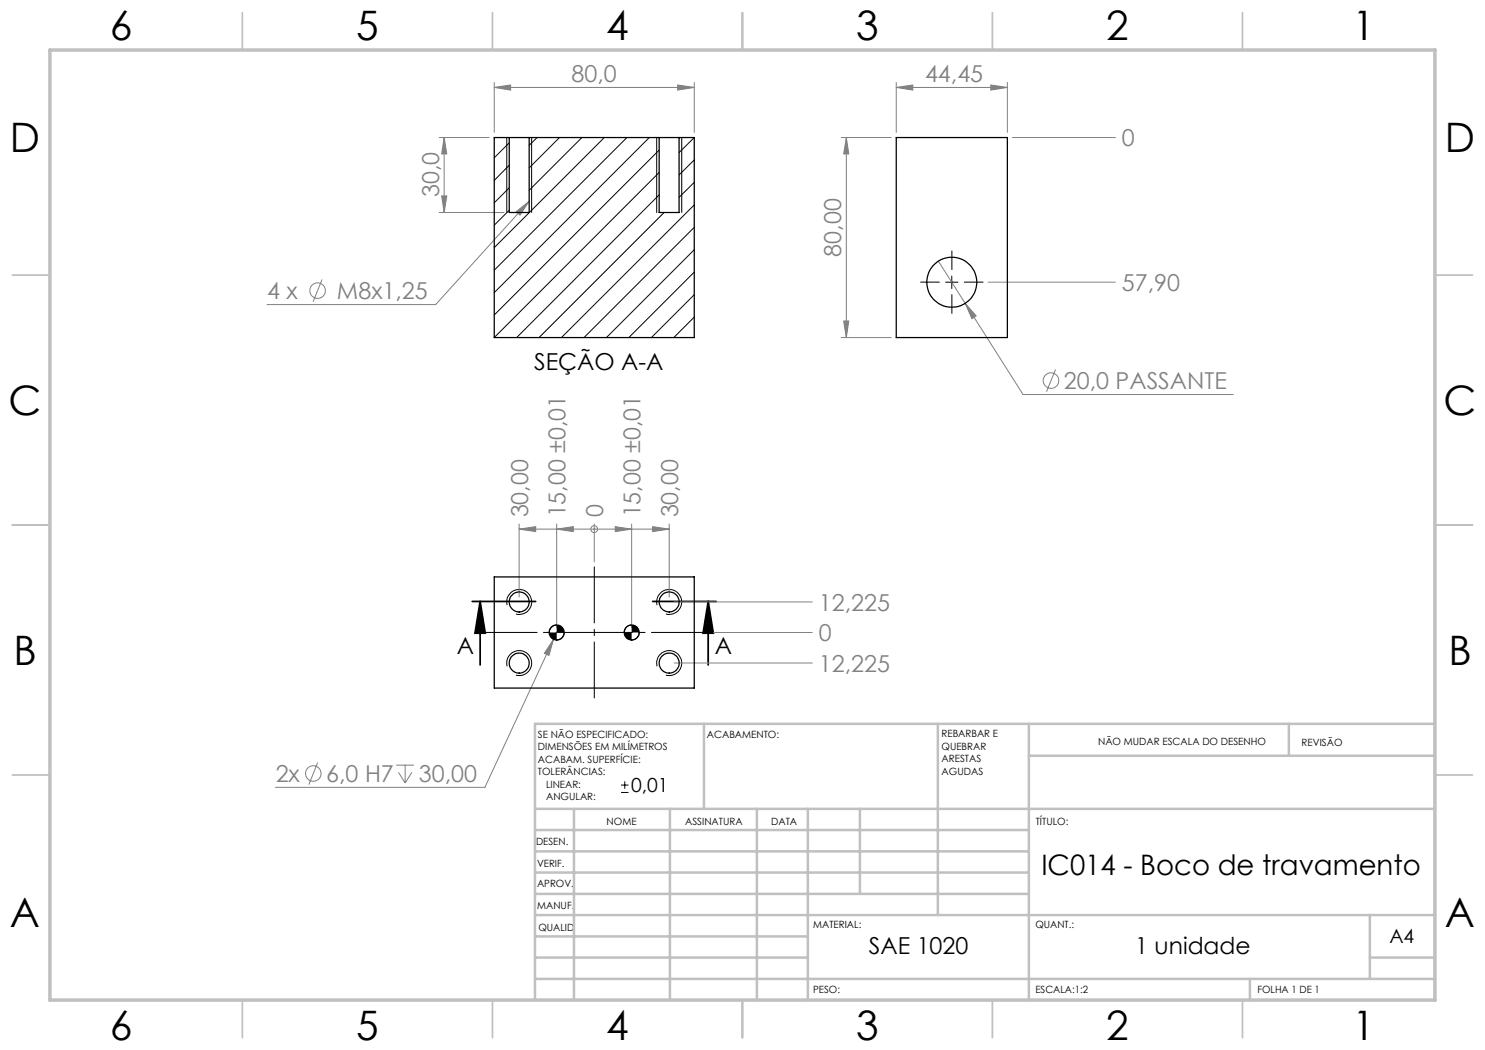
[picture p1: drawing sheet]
<svg xmlns="http://www.w3.org/2000/svg" width="297mm" height="210mm" viewBox="0 0 297 210" stroke-linecap="round" stroke-linejoin="round" font-family="sans-serif">
<g fill="none" stroke="#808080" stroke-width=".2">
<path d="M98.8 17.5l3.3-.5v1zM98.8 17.5h40.1M98.8 16.5v10M135.5 17l3.4 .5-3.4 .5zM138.9 16.5v10M179.2 17.5l3.4-.5v1zM179.2 16.5v10M179.2 17.5h22.3M198.2 17l3.3 .5-3.3 .5zM201.5 16.5v10M87.8 27.5h10M88.3 39.2h1.1l-.6 3.3z"/>
<path d="M88.8 27.5v15M88.8 27.5l.6 3.3h-1.1zM168.2 27.5h10.1M169.3 27.5l.5 3.3h-1.1zM169.3 27.5v40M202.5 27.5h20.6M64.4 55.9l-1.8 4.5M87.8 42.5h13M103.2 42.4l2.6-2.2-1.8 2.8zM105.8 40.2l-18.7 20.7h-33.7M187.7 52.2l5.3 8.5M197.6 56.4h25.5"/>
<path d="M168.2 67.5h10.1M168.7 64.2h1.1l-.5 3.3zM193 60.7l2.2 2.5-.8 .5zM193 60.7l11.6 18.2h42.1M211.1 73.9l-1.8 4.4M103.8 105.8l3.3-.5v1zM103.8 105.8h30M103.8 104.8v14.6M111.3 105.8l3.4-.5v1zM111.3 104.8v20.7M118.9 105.8h.1M118.9 104.8v7.6"/>
<path d="M123 105.3l3.3 .5-3.3 .5zM126.3 104.8v20.7M130.5 105.3l3.3 .5-3.3 .5zM133.8 104.8v14.6M110.7 127.9l-.9 3.2-.9-.4zM110.7 127.9l-13.7 29.6h-41.9M112 125.2l-1.3 2.7M134.8 120.4h27.7M134.8 132.6h27.7M141.9 126.5h20.6M63.5 152.5l-1.7 4.4M79.2 153h3.6"/>
<path d="M79.7 154.5l1.3 2.1M81 153v3.6M82.4 154.5l-1.4 2.1"/>
<circle cx="63.5" cy="58.1" r="1.55"/>
<circle cx="210.2" cy="76.1" r="1.55"/>
<circle cx="118.8" cy="105.8" r=".69"/>
<circle cx="62.7" cy="154.7" r="1.55"/>
</g>
<g fill="none" stroke="#000" stroke-width=".2">
<path d="M101.4 27.5v15M106.3 27.5v15M131.3 27.5v15M136.3 27.5v15M189.1 56.4h2.5M190.4 55.2v2.5M101.4 121a2.49 2.49 0 0 1 2.2-3.1 2.49 2.49 0 0 1 2.7 2.7 2.49 2.49 0 0 1-3.1 2.2M101.4 133.3a2.5 2.5 0 0 1 2.2-3.2 2.5 2.5 0 0 1 2.7 2.7 2.5 2.5 0 0 1-3.1 2.2M111.3 125a1.49 1.49 0 0 0-1.5 1.5M112.9 126.5a1.56 1.56 0 0 1-1.6 1.5M126.3 125a1.44 1.44 0 0 0-1.5 1.5M127.8 126.5a1.56 1.56 0 0 1-1.5 1.5"/>
<path d="M131.4 121a2.5 2.5 0 0 1 2.2-3.1 2.5 2.5 0 0 1 2.7 2.7 2.5 2.5 0 0 1-3.1 2.2M131.4 133.3a2.51 2.51 0 0 1 2.2-3.2 2.51 2.51 0 0 1 2.7 2.7 2.51 2.51 0 0 1-3.1 2.2M124.2 158.5h1.5M124.2 157h1.5M125 156.3v1.5"/>
</g>
<path d="M94.4 120.3h12.7M96 120.3l1 6.3h-2zM96 120.3v12.7M130.5 120.3h12.7M141.6 120.3l1.1 6.3h-2.1zM141.6 120.3v12.7" fill="none" stroke="#000" stroke-width=".35"/>
<path d="M118.9 139.6v-26.2" fill="none" stroke="#000" stroke-width=".2" stroke-dasharray="15.2 1.3 1.3 1.3" stroke-dashoffset="4"/>
<path d="M140.9 126.5h-44" fill="none" stroke="#000" stroke-width=".2" stroke-dasharray="15.2 1.3 1.3 1.3" stroke-dashoffset="4.7"/>
<path d="M187.9 56.4h-3.8M190.4 53.9v-3.7M190.4 58.9v3.8M192.9 56.4h3.7" fill="none" stroke="#000" stroke-width=".2" stroke-dasharray="15.2 1.3 1.3 1.3"/>
<g fill="none" stroke="#c0c0c0" stroke-width=".35">
<path d="M48.5 2.5v7.5M98.5 2.5v7.5M148.5 2.5v7.5M198.5 2.5v7.5M248.5 2.5v7.5M2.5 55h7.5M287 55h7.5M2.5 105h7.5M287 105h7.5M2.5 155h7.5M287 155h7.5M48.5 200v7.5"/>
<path d="M98.5 200v7.5M148.5 200v7.5M198.5 200v7.5M248.5 200v7.5"/>
</g>
<g fill="none" stroke="#c0c0c0" stroke-width=".5">
<path d="M140.8 144.8v17M187.6 144.8v38.2M205.8 144.8v55.2M205.8 151.2h81.2M257.8 144.8v6.4M287 144.8h-180v55.2M107 161.8h180M107 178.8h98.8M107 174.5h98.8M107 170.3h98.8M107 166h98.8M114.8 161.8v38.2"/>
<path d="M134 161.8v38.2M151.4 161.8v38.2M161.6 161.8v38.2M172 161.8v17M107 195.8h180M107 191.5h54.6M107 187.3h54.6M107 183h180M250 195.8v4.2M274 191.5h13M274 183v12.8"/>
</g>
<path d="M10 10h277v190h-277z" fill="none" stroke="#c0c0c0" stroke-width=".7"/>
<path d="M141.6 120.3l1.1 6.3h-2.1zM96 120.3l1 6.3h-2z" fill="#000"/>
<g fill="#808080">
<path d="M123 105.3l3.3 .5-3.3 .5zM130.5 105.3l3.3 .5-3.3 .5zM111.3 105.8l3.4-.5v1zM103.8 105.8l3.3-.5v1z"/>
<path d="M198.2 17l3.3 .5-3.3 .5zM179.2 17.5l3.4-.5v1z"/>
<path d="M110.7 127.9l-1.8 2.8 .9 .4zM98.8 17.5l3.3-.5v1zM135.5 17l3.4 .5-3.4 .5zM103.2 42.4l.8 .6 1.8-2.8zM193 60.7l1.4 3 .8-.5z"/>
<path d="M88.3 39.2h1.1l-.6 3.3zM88.8 27.5l.6 3.3h-1.1z"/>
<path d="M169.3 27.5l.5 3.3h-1.1zM168.7 64.2h1.1l-.5 3.3z"/>
</g>
<path d="M109.8 126.5a1.56 1.56 0 0 0 1.5 1.5v-1.5zM111.3 125v1.5h1.6a1.5 1.5 0 0 0-1.6-1.5zM124.8 126.5a1.49 1.49 0 0 0 1.5 1.5v-1.5zM126.3 125v1.5h1.5a1.5 1.5 0 0 0-1.5-1.5z" fill="#000"/>
<g fill="none" stroke="#000" stroke-width=".25">
<path d="M101.8 27.5h4M101.8 27.5h-3v40h40.1v-40h-3.1M101.8 27.5v15h4v-15M105.8 27.5h26M131.8 27.5h4M131.8 27.5v15h4v-15M179.2 27.5h22.3v40h-22.3zM98.8 115.4h40.1v22.2h-40.1z"/>
<circle cx="190.4" cy="56.4" r="5"/>
<circle cx="103.8" cy="132.6" r="2"/>
<circle cx="103.8" cy="120.4" r="2.01"/>
<circle cx="111.3" cy="126.5" r="1.5"/>
<circle cx="126.3" cy="126.5" r="1.5"/>
<circle cx="133.8" cy="132.6" r="1.99"/>
<circle cx="133.8" cy="120.4" r="2"/>
</g>
<g fill="none" stroke="#000" stroke-width=".2">
<path d="M101.8 28.6l-3 3M101.8 33l-3 3.1M101.8 37.6l-3 3M107.4 27.5l-1.6 1.6M111.9 27.5l-6.1 6.1M116.4 27.5l-10.6 10.6M120.9 27.5l-22.1 22M125.4 27.5l-26.6 26.5M129.9 27.5l-31.1 31M131.8 30l-33 33M131.8 34.5l-33 33M131.8 39l-28.5 28.5"/>
<path d="M138.9 27.5l-3.1 3M138.9 32l-3.1 3M138.9 36.5l-3.1 3M101.8 42l-3 3M132.8 42.5l-25 25M138.9 41l-26.6 26.5M138.9 45.5l-22.1 22M138.9 49.9l-17.6 17.6M138.9 54.4l-13.1 13.1M138.9 58.9l-8.6 8.6M138.9 63.4l-4.1 4.1"/>
</g>
<g font-size="8.1">
<text x="22" y="8">6</text>
<text x="71.2" y="8">5</text>
<text x="121.2" y="8">4</text>
<text x="171.3" y="8">3</text>
<text x="221.3" y="8">2</text>
<text x="270.5" y="8">1</text>
<text x="2" y="30.5">D</text>
<text x="289" y="30.5">D</text>
<text x="1.7" y="83">C</text>
<text x="288.7" y="83">C</text>
<text x="2.7" y="133">B</text>
<text x="289.7" y="133">B</text>
<text x="2" y="185.5">A</text>
<text x="289" y="185.5">A</text>
<text x="22" y="208">6</text>
<text x="71.2" y="208">5</text>
<text x="121.2" y="208">4</text>
<text x="171.3" y="208">3</text>
<text x="221.3" y="208">2</text>
<text x="270.5" y="208">1</text>
</g>
<text font-size="5.6" x="208.3" y="175">IC014 - Boco de travamento</text>
<g font-size="4.7" fill="#808080">
<text x="114.3" y="16.5">80,0</text>
<text x="185" y="16.5">44,45</text>
<text x="224.4" y="29.2">0</text>
<text x="87.8" y="39.4" transform="rotate(-90 87.8 39.4)">30,0</text>
<text x="168.3" y="51.3" transform="rotate(-90 168.3 51.3)">80,00</text>
<text x="53.4" y="59.8">4 x</text>
<text x="67.4" y="59.8">M8x1,25</text>
<text x="224.4" y="58.2">57,90</text>
<text x="212.8" y="77.8">20,0 PASSANTE</text>
<text x="105.6" y="103.5" transform="rotate(-90 105.6 103.5)">30,00</text>
<text x="113.1" y="103.5" transform="rotate(-90 113.1 103.5)">15,00 ±0,01</text>
<text x="120.6" y="103.5" transform="rotate(-90 120.6 103.5)">0</text>
<text x="128.1" y="103.5" transform="rotate(-90 128.1 103.5)">15,00 ±0,01</text>
<text x="135.6" y="103.5" transform="rotate(-90 135.6 103.5)">30,00</text>
<text x="163.8" y="122.1">12,225</text>
<text x="163.8" y="128.3">0</text>
<text x="163.8" y="134.4">12,225</text>
<text x="55.1" y="156.4">2x</text>
<text x="65.2" y="156.4">6,0 H7</text>
<text x="83.8" y="156.4">30,00</text>
</g>
<g font-size="4.7">
<text x="106.8" y="74">SEÇÃO A-A</text>
<text x="91.4" y="130.9">A</text>
<text x="143" y="130.9">A</text>
<text x="173.8" y="190.9">SAE 1020</text>
<text x="227" y="190.9">1 unidade</text>
</g>
<g font-size="3.9">
<text x="126.2" y="158.5">0,01</text>
<text x="277.9" y="188.5">A4</text>
</g>
<g font-size="2">
<text x="107.6" y="147.6">SE NÃO ESPECIFICADO:</text>
<text x="141.4" y="147.6">ACABAMENTO:</text>
<text x="188.3" y="147.5">REBARBAR E</text>
<text x="188.3" y="150">QUEBRAR</text>
<text x="219.6" y="149">NÃO MUDAR ESCALA DO DESENHO</text>
<text x="260.3" y="149.2">REVISÃO</text>
<text x="107.6" y="150.1">DIMENSÕES EM MILÍMETROS</text>
<text x="107.6" y="152.6">ACABAM. SUPERFÍCIE:</text>
<text x="107.6" y="155.1">TOLERÂNCIAS:</text>
<text x="188.3" y="152.5">ARESTAS</text>
<text x="188.3" y="155">AGUDAS</text>
<text x="109.2" y="157.6">LINEAR:</text>
<text x="109.2" y="160.1">ANGULAR:</text>
<text x="121.3" y="165">NOME</text>
<text x="137" y="164.9">ASSINATURA</text>
<text x="154.2" y="164.9">DATA</text>
<text x="207.2" y="164.9">TÍTULO:</text>
<text x="107.2" y="169.1">DESEN.</text>
<text x="107.4" y="173.3">VERIF.</text>
<text x="107.4" y="177.4">APROV.</text>
<text x="107.5" y="181.8">MANUF.</text>
<text x="162.7" y="185.5">MATERIAL:</text>
<text x="207.1" y="185.5">QUANT.:</text>
<text x="107.7" y="186.1">QUALID</text>
<text x="162.6" y="198.5">PESO:</text>
<text x="207.1" y="198.6">ESCALA:1:2</text>
<text x="251.5" y="198.6">FOLHA 1 DE 1</text>
</g>
</svg>
